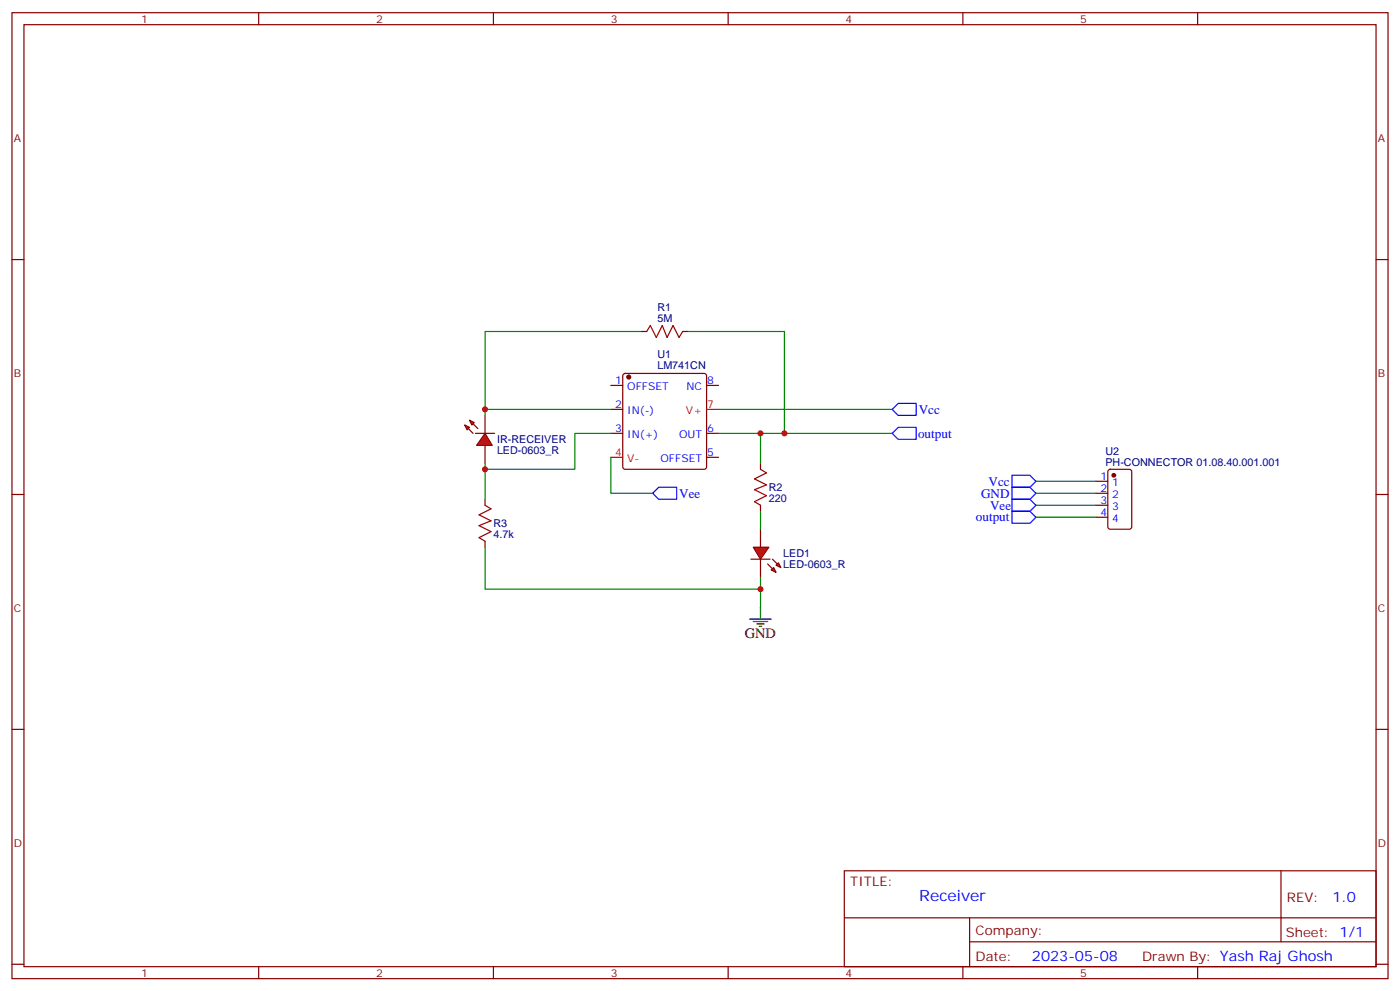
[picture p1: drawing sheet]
<svg xmlns="http://www.w3.org/2000/svg" width="412mm" height="292mm" viewBox="0 0 412 292" stroke-linecap="round" stroke-linejoin="round" font-family="sans-serif">
<g fill="none" stroke="#870000" stroke-width=".35">
<path d="M3.5 3.7h405.4v284.4h-405.4zM7.1 7.3h398.2v277.3h-398.2zM76.2 3.7v3.6M145.3 3.7v3.6M214.5 3.7v3.6M283.6 3.7v3.6M352.8 3.7v3.6M3.5 76.4h3.6M405.3 76.4h3.6M188.7 97.6h1.8M201.1 97.6h1.7M179.9 113.5h3.5"/>
<path d="M183.7 110.1l.4-.2h23.3l.5 .2 .2 .5v26.8l-.2 .5-.5 .2h-23.3l-.4-.2-.3-.5v-26.8zM208.1 113.5h3.6M179.9 120.5h3.5M179.9 127.6h3.5M208.1 127.6h3.6M208.1 134.6h3.6M3.5 145.6h3.6M405.3 145.6h3.6M3.5 214.7h3.6M405.3 214.7h3.6M248.7 256.3h156.6v28.3h-156.6zM377.3 256.4v20.8"/>
<path d="M248.7 270.2h156.5M285.6 277.2h119.6M285.6 270.2v14.1M3.5 283.8h3.6M76.2 284.6v3.5M145.3 284.6v3.5M214.5 284.6v3.5M283.6 284.6v3.5M352.8 284.6v3.5M405.3 283.8h3.6"/>
</g>
<circle cx="185.2" cy="111" r=".53" fill="#870000" stroke="#870000" stroke-width=".35"/>
<path d="M179.9 134.6h3.5M208.1 120.5h3.6" fill="none" stroke="#f00" stroke-width=".35"/>
<path d="M190.5 97.6l1.1-1.8 1.7 3.5 1.8-3.5 1.4 3.5 1.8-3.5 1.7 3.5 1.1-1.7" fill="none" stroke="#a10000" stroke-width=".35"/>
<path d="M262.8 127.6l1.8-1.8h5.3v3.5h-5.3z" fill="none" stroke="#00f" stroke-width=".35"/>
<path d="M202.8 97.6h28.3v30M211.7 127.6h51.1" fill="none" stroke="#008700" stroke-width=".35"/>
<path d="M224 178.7v3.5M220.8 182.2h6.4M221.9 183h4.2M223 183.7h2.1M223.7 184.4h.7" fill="none" stroke="#000" stroke-width=".35"/>
<g fill="#f00" stroke="#870000" stroke-width=".35">
<path d="M221.9 161.1h4.6l-2.5 3.5z"/>
<path d="M221.2 164.6h5.6z"/>
</g>
<g fill="#870000" stroke="#870000" stroke-width=".35">
<path d="M227.5 164.6l1.5 1.4z"/>
<path d="M226.1 166l1.4 1.4z"/>
</g>
<g fill="#f00" stroke="#870000" stroke-width=".35">
<path d="M228.6 166.4l.7-.7 .7 1.4z"/>
<path d="M227.2 167.8l.7-.7 .7 1.4z"/>
</g>
<path d="M224 136.4v1.7M142.9 147v1.7M142.9 159.3v1.8M224 148.7v1.8M224 155.8v5.3M224 164.6v5.3" fill="none" stroke="#870000" stroke-width=".35"/>
<path d="M224 138.1l1.8 1.1-3.6 1.8 3.6 1.7-3.6 1.4 3.6 1.8-3.6 1.8 1.8 1M142.9 148.7l1.7 1.1-3.5 1.8 3.5 1.7-3.5 1.4 3.5 1.8-3.5 1.8 1.8 1" fill="none" stroke="#a10000" stroke-width=".35"/>
<path d="M224 127.6v8.8M224 150.5v5.3M224 169.9v8.8" fill="none" stroke="#008700" stroke-width=".35"/>
<g fill="#f00" stroke="#870000" stroke-width=".35">
<path d="M142.9 127.6l2.1 3.5h-4.6z"/>
<path d="M140.1 127.6h5.6z"/>
</g>
<g fill="#870000" stroke="#870000" stroke-width=".35">
<path d="M137.9 126.2l1.4 1.4z"/>
<path d="M139.3 124.7l1.5 1.5z"/>
</g>
<g fill="#f00" stroke="#870000" stroke-width=".35">
<path d="M136.9 125.1l1.4 .7-.7 .7z"/>
<path d="M138.3 123.7l1.4 .7-.7 .7z"/>
</g>
<path d="M142.9 122.3v5.3M142.9 131.1v5.3M326.6 138.4l.4-.3h5.7l.6 .5 .1 16.5-.5 .6-5.9 .1-.6-.5-.1-16.4zM322.8 141.7h3.5M322.8 145.2h3.5M322.8 148.7h3.5M322.8 152.3h3.5" fill="none" stroke="#870000" stroke-width=".35"/>
<path d="M188.7 97.6h-45.8v24.7M142.9 136.4v10.6M142.9 120.5h37M179.9 127.6h-10.6v10.5h-26.4M179.9 134.6v10.6h12.4M211.7 120.5h51.1M305.2 141.7h17.6M305.2 145.2h17.6M305.2 148.7h17.6M305.2 152.3h17.6M142.9 161.1v12.3h81.1" fill="none" stroke="#008700" stroke-width=".35"/>
<path d="M262.8 120.5l1.8-1.8h5.3v3.6h-5.3zM298.1 139.9h5.3l1.8 1.8-1.8 1.7h-5.3zM192.3 145.2l1.7-1.8h5.3v3.6h-5.3zM298.1 143.4h5.3l1.8 1.8-1.8 1.8h-5.3zM298.1 147h5.3l1.8 1.7-1.8 1.8h-5.3zM298.1 150.5h5.3l1.8 1.8-1.8 1.7h-5.3z" fill="none" stroke="#00f" stroke-width=".35"/>
<circle cx="328.1" cy="139.9" r=".53" fill="#870000" stroke="#870000" stroke-width=".35"/>
<g fill="#c00">
<circle cx="231.1" cy="127.6" r=".88"/>
<circle cx="224" cy="127.6" r=".88"/>
<circle cx="224" cy="173.4" r=".88"/>
<circle cx="142.9" cy="120.5" r=".88"/>
<circle cx="142.9" cy="138.1" r=".88"/>
</g>
<text font-size="4.6" fill="#00f" x="270.8" y="265.4">Receiver</text>
<text font-size="4.2" x="219.4" y="187.9">GND</text>
<g font-size="4.2" fill="#00f">
<text x="392.5" y="265.6">1.0</text>
<text x="304" y="283">2023-05-08</text>
</g>
<g font-size="3.9" fill="#00f">
<text x="270.6" y="121.9">Vcc</text>
<text x="270.4" y="128.9">output</text>
<text x="291.2" y="142.9">Vcc</text>
<text x="200.1" y="146.6">Vee</text>
<text x="289" y="146.5">GND</text>
<text x="291.6" y="150">Vee</text>
<text x="287.5" y="153.5">output</text>
</g>
<g font-size="3.9" fill="#800">
<text x="250.5" y="260.9">TITLE:</text>
<text x="379.1" y="265.6">REV:</text>
<text x="287.4" y="275.1">Company:</text>
<text x="378.7" y="275.7">Sheet: 1/1</text>
<text x="287.4" y="282.8">Date:</text>
<text x="336.4" y="282.9">Drawn By: Yash Raj Ghosh</text>
</g>
<g font-size="3.2" fill="#800">
<text x="41.6" y="6.7">1</text>
<text x="110.8" y="6.7">2</text>
<text x="179.9" y="6.7">3</text>
<text x="249.1" y="6.7">4</text>
<text x="318.2" y="6.7">5</text>
<text x="4.1" y="41.8">A</text>
<text x="405.9" y="41.8">A</text>
<text x="4.1" y="111">B</text>
<text x="405.9" y="111">B</text>
<text x="4.1" y="180.1">C</text>
<text x="405.9" y="180.1">C</text>
<text x="4.1" y="249.3">D</text>
<text x="405.9" y="249.3">D</text>
<text x="41.6" y="287.5">1</text>
<text x="110.8" y="287.5">2</text>
<text x="179.9" y="287.5">3</text>
<text x="249.1" y="287.5">4</text>
<text x="318.2" y="287.5">5</text>
</g>
<g font-size="3.2" fill="#000080">
<text x="193.7" y="94.8">5M</text>
<text x="193.7" y="91.6">R1</text>
<text x="193.6" y="105.3">U1</text>
<text x="193.6" y="108.6">LM741CN</text>
<text x="146.4" y="130.5">IR-RECEIVER</text>
<text x="146.4" y="133.6">LED-0603_R</text>
<text x="325.6" y="137.1">PH-CONNECTOR 01.08.40.001.001</text>
<text x="325.6" y="133.9">U2</text>
<text x="226.5" y="147.7">220</text>
<text x="226.5" y="144.6">R2</text>
<text x="145.3" y="155.2">R3</text>
<text x="145.3" y="158.3">4.7k</text>
<text x="230.7" y="167.1">LED-0603_R</text>
<text x="230.7" y="164">LED1</text>
</g>
<g font-size="3.2" fill="#00f">
<text x="181.3" y="113.1">1</text>
<text x="208.3" y="113.1">8</text>
<text x="184.7" y="114.9">OFFSET</text>
<text x="202.2" y="114.9">NC</text>
<text x="181.3" y="120.2">2</text>
<text x="184.7" y="121.9">IN(-)</text>
<text x="181.3" y="127.2">3</text>
<text x="184.7" y="129">IN(+)</text>
<text x="200.1" y="129">OUT</text>
<text x="208.3" y="127.2">6</text>
<text x="194.6" y="136">OFFSET</text>
<text x="208.3" y="134.3">5</text>
<text x="324.1" y="141.3">1</text>
<text x="327.6" y="143.1">1</text>
<text x="324.1" y="144.9">2</text>
<text x="324.1" y="148.4">3</text>
<text x="327.6" y="146.6">2</text>
<text x="324.1" y="151.9">4</text>
<text x="327.6" y="150.1">3</text>
<text x="327.6" y="153.7">4</text>
</g>
<g font-size="3.2" fill="#f00">
<text x="202.1" y="121.9">V+</text>
<text x="208.3" y="120.2">7</text>
<text x="181.3" y="134.3">4</text>
<text x="184.7" y="136">V-</text>
</g>
</svg>
